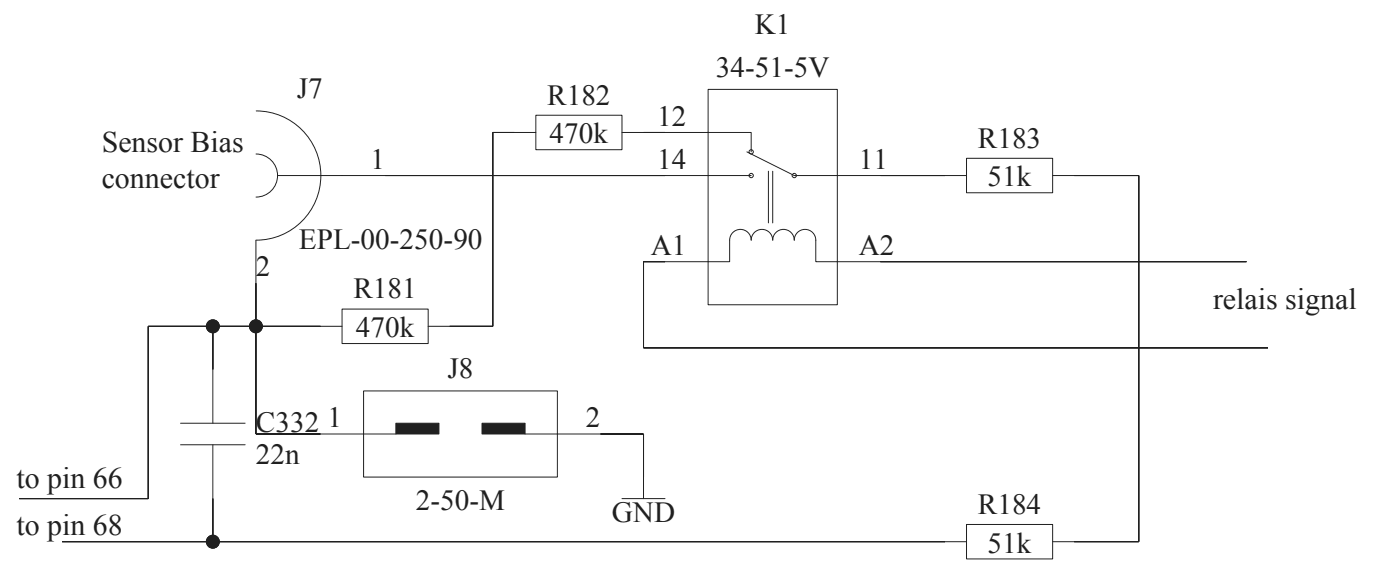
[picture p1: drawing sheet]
<svg xmlns="http://www.w3.org/2000/svg" width="165mm" height="67mm" viewBox="0 0 165 67" stroke-linecap="round" stroke-linejoin="round" font-family="sans-serif">
<g fill="none" stroke="#231f20" stroke-width=".12">
<path d="M30.2 18.2a2.54 2.54 0 0 1 2.5 2.5 2.54 2.54 0 0 1-2.5 2.5M30.2 13.1a7.6 7.6 0 0 1 7.6 7.6 7.6 7.6 0 0 1-7.6 7.6M60.7 15.6h2.5M63.2 13.6h10.1v4h-10.1zM73.3 15.6h2.6M78.4 15.6h10.2v2.3M83.5 10.5h15.2v25.4h-15.2zM88.1 17.9l5.6 2.8h10.1M114 18.7h10.1v4h-10.1zM17.5 38.5h7.6zM17.5 38.5h22.8M17.5 38.5v20.3z"/>
<path d="M17.5 38.5v20.3M25.1 38.5h5.1zM25.1 38.5v5.1zM25.1 38.5v11.4M30.2 38.5h7.6zM30.2 33.4v5.1zM30.2 38.5v12.7zM30.2 28.3v22.9h16.5M32.7 20.7h12.7M40.3 36.4h10.2v4.1h-10.2zM50.5 38.5h2.5M78.4 30.9h7.6v-2.6a1.27 1.27 0 0 1 1.3-1.3 1.27 1.27 0 0 1 1.3 1.3 1.27 1.27 0 0 1 1.3-1.3 1.27 1.27 0 0 1 1.2 1.3 1.27 1.27 0 0 1 1.3-1.3 1.27 1.27 0 0 1 1.3 1.3 1.27 1.27 0 0 1 1.2-1.3 1.27 1.27 0 0 1 1.3 1.3v2.6h7.6"/>
<path d="M78.4 20.7h10.2M90.6 20.2v6.1M91.1 20.2v6.1M111.4 20.7h2.6M124.1 20.7h2.6M2.2 58.8h15.3zM2.2 58.8h15.3M21.3 52.4h7.6M21.3 49.9h7.6M25.1 52.4v6.4M30.2 51.2h7.6zM42.9 46.1h22.8v10.1h-22.8z"/>
<path d="M61.9 51.2h14M70.8 51.2h5.1zM73.3 58.8h5.1M75.9 51.2v5zM75.9 51.2v7.6M111.4 63.9h2.6M114 61.8h10.1v4.1h-10.1zM124.1 63.9h2.6"/>
<circle cx="88.6" cy="17.9" r=".25"/>
<circle cx="88.6" cy="20.7" r=".25"/>
<circle cx="93.7" cy="20.7" r=".25"/>
</g>
<g fill="#231f20" stroke="#231f20" stroke-width=".12">
<path d="M46.7 49.9h5.1v1.3h-5.1z" fill-rule="evenodd"/>
<path d="M56.8 49.9h5.1v1.3h-5.1z" fill-rule="evenodd"/>
</g>
<circle cx="25.1" cy="38.5" r=".76" fill="#231f20"/>
<circle cx="25.1" cy="38.5" r=".76" fill="none" stroke="#231f20" stroke-width=".12"/>
<circle cx="30.2" cy="38.5" r=".76" fill="#231f20"/>
<g fill="none" stroke="#231f20" stroke-width=".12">
<path d="M58.1 15.6v22.9zM58.1 15.6v22.9M58.1 15.6h2.6zM58.1 15.6h2.6M45.4 20.7h20.3zM45.4 20.7h33M53 38.5h5.1zM53 38.5h5.1M65.7 20.7h12.7zM75.9 30.9v10.1zM75.9 30.9v10.1h73.6M75.9 30.9h2.5z"/>
<path d="M75.9 30.9h2.5M103.8 20.7h7.6zM103.8 20.7h7.6M103.8 30.9h43.2zM103.8 30.9h43.2M126.7 20.7h7.6zM126.7 20.7h7.6M134.3 20.7v43.2zM134.3 20.7v43.2M25.1 58.8v5.1zM25.1 58.8v5.1M75.9 41h73.6z"/>
<path d="M7.3 63.9h17.8zM7.3 63.9h104.1M25.1 63.9h86.3zM126.7 63.9h7.6zM126.7 63.9h7.6"/>
<circle cx="30.2" cy="38.5" r=".76"/>
</g>
<circle cx="25.1" cy="63.9" r=".76" fill="#231f20"/>
<g fill="none" stroke="#231f20" stroke-width=".12">
<path d="M75.9 15.6h2.5zM75.9 15.6h2.5"/>
<circle cx="25.1" cy="63.9" r=".76"/>
</g>
<g font-size="3.5" fill="#231f20">
<text x="12" y="17.9">Sensor Bias</text>
<text x="12" y="22.1">connector</text>
<text x="143.1" y="36.4">relais signal</text>
<text x="1.9" y="57.5">to pin 66</text>
<text x="1.9" y="63.1">to pin 68</text>
</g>
<g font-size="3.4" fill="#231f20">
<text x="89" y="4">K1</text>
<text x="35" y="11.6">J7</text>
<text x="84.4" y="9">34-51-5V</text>
<text x="64.5" y="12.3">R182</text>
<text x="64.8" y="16.9">470k</text>
<text x="77.5" y="14.8">12</text>
<text x="115.3" y="17.4">R183</text>
<text x="43.7" y="19.9">1</text>
<text x="77.5" y="19.9">14</text>
<text x="101.3" y="19.9">11</text>
<text x="116.5" y="22">51k</text>
<text x="35.3" y="29.3">EPL-00-250-90</text>
<text x="30.2" y="32.6">2</text>
<text x="41.7" y="35.2">R181</text>
<text x="76.7" y="30">A1</text>
<text x="101.3" y="30">A2</text>
<text x="42" y="39.8">470k</text>
<text x="52.8" y="44.6">J8</text>
<text x="30.2" y="50.9">C332</text>
<text x="38.6" y="50.4">1</text>
<text x="69.1" y="50.4">2</text>
<text x="30.2" y="54.7">22n</text>
<text x="49" y="60.1">2-50-M</text>
<text x="72.1" y="61.6">GND</text>
<text x="115.3" y="60.6">R184</text>
<text x="116.5" y="65.2">51k</text>
</g>
</svg>
